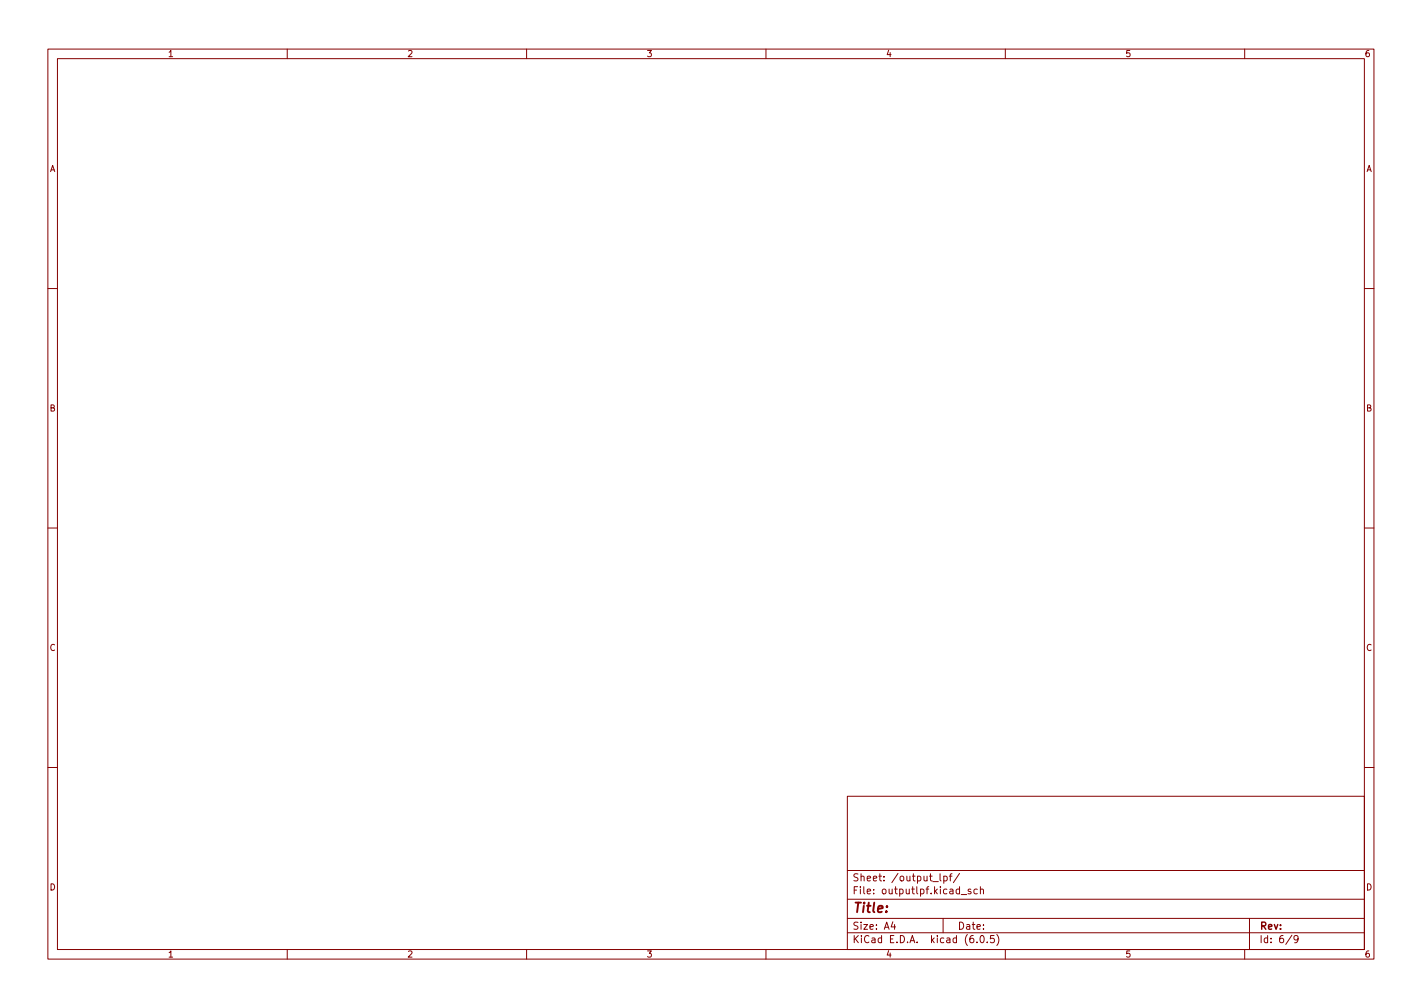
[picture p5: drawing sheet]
<svg xmlns="http://www.w3.org/2000/svg" width="297mm" height="210mm" viewBox="0 0 297 210" stroke-linecap="round" stroke-linejoin="round" font-family="sans-serif">
<g fill="none" stroke="#840000" stroke-width=".21">
<path d="M10 10.2h277v190.1h-277zM12 12.2h273v186.1h-273zM60 10.2v2M110 10.2v2M160 10.2v2M210 10.2v2M260 10.2v2M10 60.2h2M285 60.2h2M10 110.2h2M285 110.2h2M10 160.2h2"/>
<path d="M177 166.3h108v32h-108zM285 160.2h2M60 198.3v2M110 198.3v2M160 198.3v2M177 194.8h108M177 191.8h108M177 187.8h108M177 181.8h108M186.5 192.5l-.4 1h1M186.9 193v1M194.9 184.1h1.1"/>
<path d="M196.4 182.4v1.3l.2 .2M197 191.8v3M197.1 183l.5-.1 .3 .3-.2 .7h-.6M197.1 182.9v1.5M198.3 182.9h.6M198.9 182.4l-.4 .2v1.3M200.4 182.4l-1.3 1.9M200.8 186.8h1.1M202.8 185.7l-.4-.1-.2 .2 .1 .3 .5 .1v.4h-.6M204.1 196.7v.1M204.1 185.7l-.4-.1-.3 .3 .2 .7h.5M204.8 185.8l.2-.2 .4 .1v.9"/>
<path d="M204.8 185.1v1.5M204.9 195.4l.2-.1a.8 .8 0 0 1 .5 .8 .8 .8 0 0 1-.5 .7 1 1 0 0 1-.2-1.4zM206.2 196.7v.1M207.6 195.3h-.7v.7l.2-.1 .5 .1 .1 .2-.1 .5-.2 .1-.5-.1M208.2 195.1a1.72 1.72 0 0 1 0 2.3M210 198.3v2M260 198.3v2M261 191.8v6.5M269.9 195.3l-1.3 1.9M271.2 196l-.3 .3h-.3l-.3-.3 .1-.6 .5-.1 .2 .2a.99 .99 0 0 1-.4 1.3h-.3"/>
</g>
<text font-size="2.8" fill="#840000" x="178" y="190.6">Title:</text>
<g font-size="2.1" fill="#840000">
<text x="178" y="184">Sheet: /output_lpf/</text>
<text x="178" y="186.7">File: outputlpf.kicad_sch</text>
<text x="178" y="196.9">KiCad E.D.A. kicad (6.0.5)</text>
<text x="178" y="194.1">Size: A4</text>
<text x="200" y="194.1">Date:</text>
<text x="263" y="194.1">Rev:</text>
<text x="263" y="196.9">Id: 6/9</text>
</g>
<g font-size="1.8" fill="#840000">
<text x="35" y="11.9">1</text>
<text x="85" y="11.9">2</text>
<text x="135" y="11.9">3</text>
<text x="185" y="11.9">4</text>
<text x="235" y="11.9">5</text>
<text x="285" y="11.9">6</text>
<text x="10.3" y="35.9">A</text>
<text x="285.3" y="35.9">A</text>
<text x="10.3" y="85.9">B</text>
<text x="285.3" y="85.9">B</text>
<text x="10.3" y="135.9">C</text>
<text x="285.3" y="135.9">C</text>
<text x="10.3" y="185.9">D</text>
<text x="285.3" y="185.9">D</text>
<text x="35" y="199.9">1</text>
<text x="85" y="199.9">2</text>
<text x="135" y="199.9">3</text>
<text x="185" y="199.9">4</text>
<text x="235" y="199.9">5</text>
<text x="285" y="199.9">6</text>
</g>
</svg>
